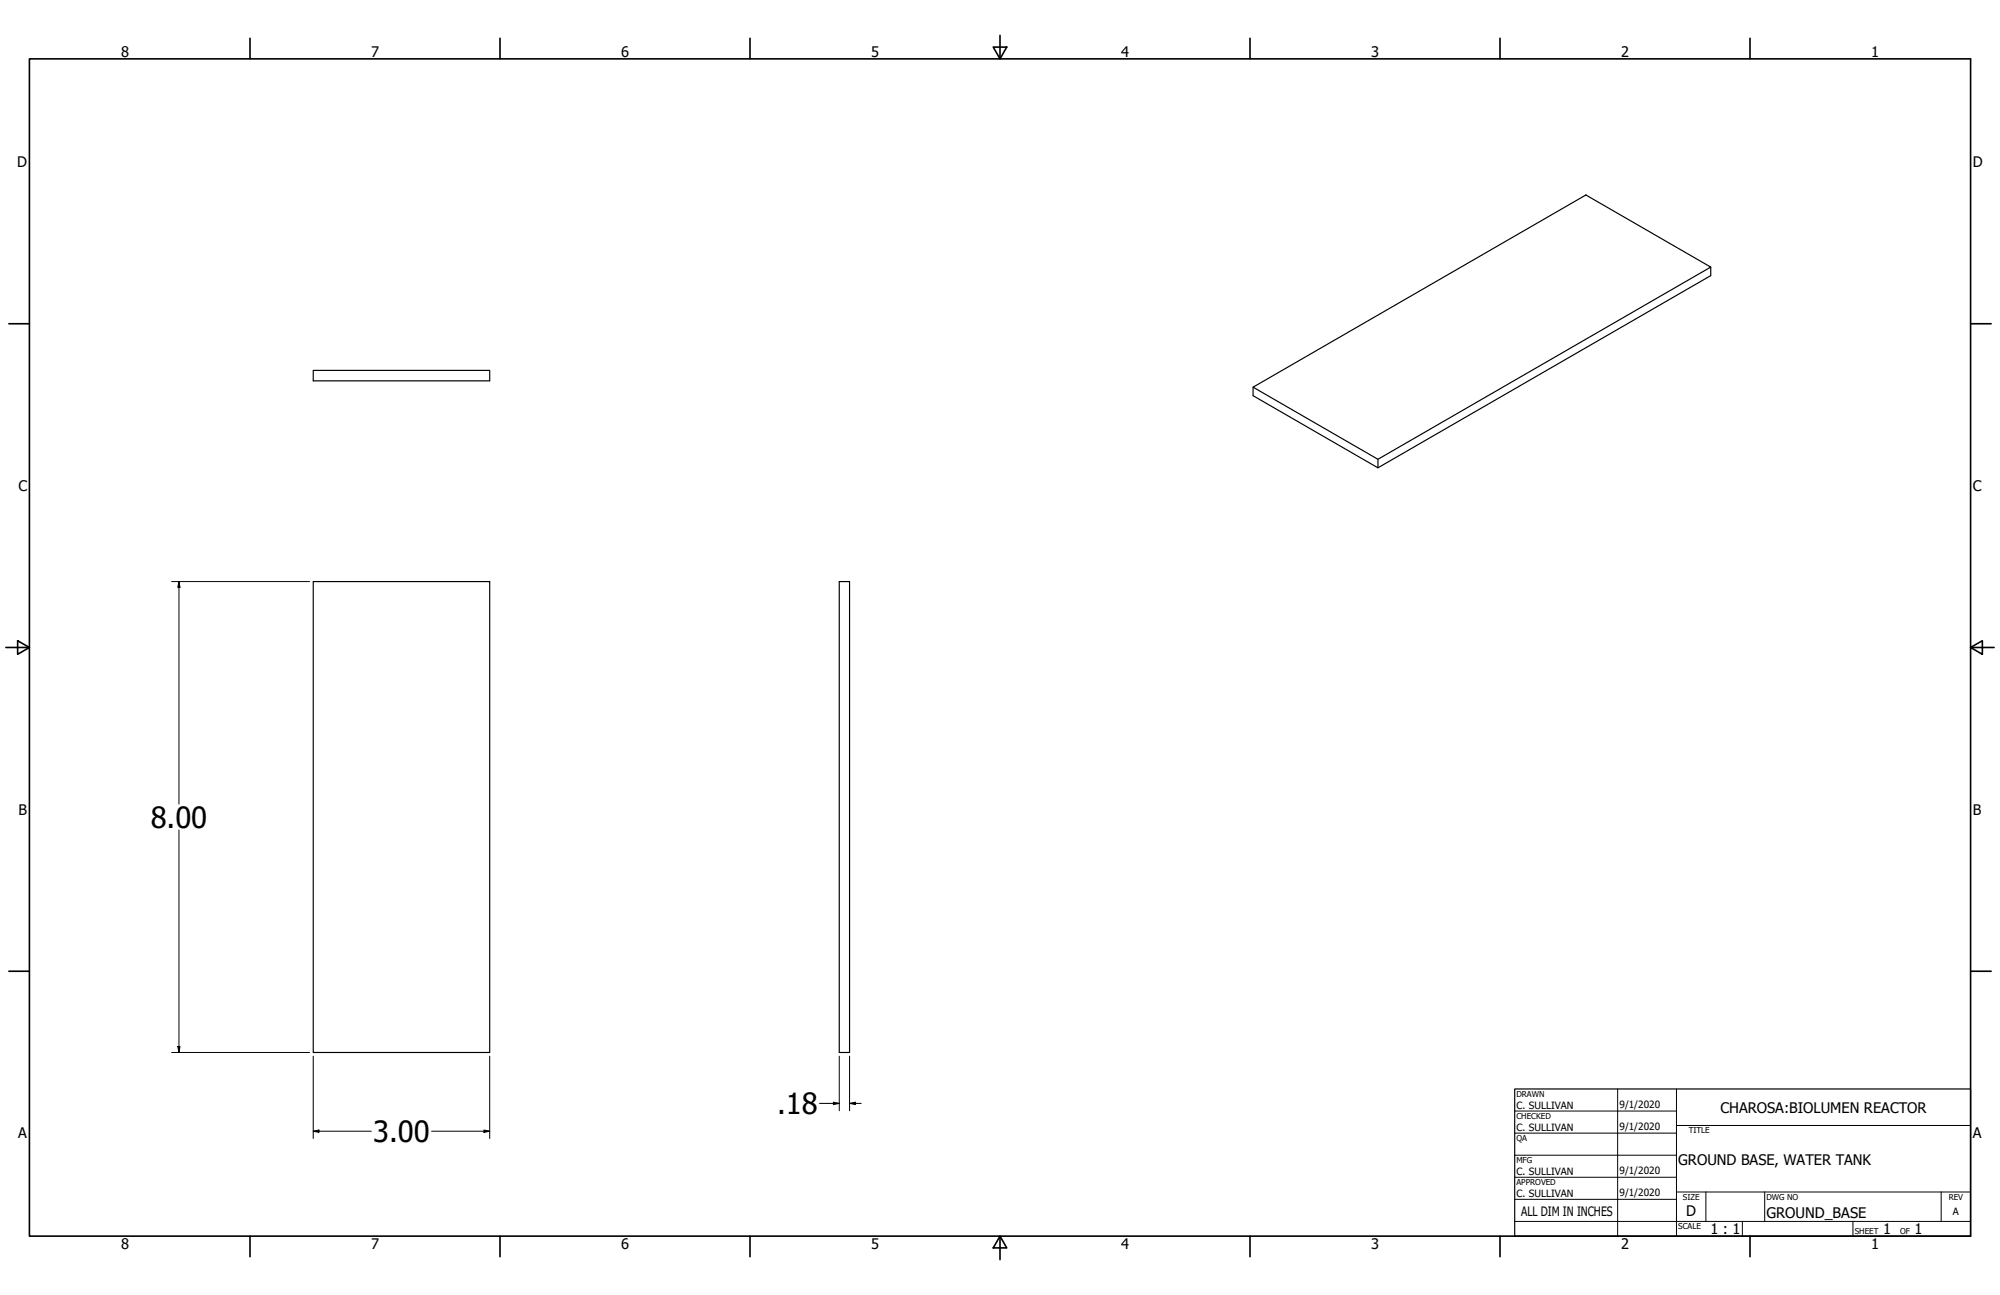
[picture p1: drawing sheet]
<svg xmlns="http://www.w3.org/2000/svg" width="864mm" height="559mm" viewBox="0 0 864 559" stroke-linecap="round" stroke-linejoin="round" font-family="sans-serif">
<!-- layer: Visible (ANSI) -->
<path d="M738.7 115.3v3.6l-143.7 83-53.9-31.1v-3.7M135.3 159.8h76.2v4.5h-76.2zM541.1 167.1l143.7-83 53.9 31.2-143.7 82.9zM595 198.2v3.7M135.3 251h76.2v203.2h-76.2zM362.4 251h4.4v203.2h-4.4z" fill="none" stroke="#000" stroke-width=".51"/>
<!-- layer: Border (ANSI) -->
<g fill="none" stroke="#000" stroke-width=".7">
<path d="M107.9 16.5v8.9M215.9 16.5v8.9M323.8 16.5v8.9M431.8 15.2v10.2M539.8 16.5v8.9M647.7 16.5v8.9M755.6 16.5v8.9M12.7 25.4h838.2v508h-838.2zM428.9 20.3h5.8l-2.9 5.1zM3.8 139.7h8.9M850.9 139.7h8.9M2.5 279.4h10.2"/>
<path d="M7.6 276.5l5.1 2.9-5.1 2.9zM850.9 279.4l5.1-2.9v5.8zM850.9 279.4h10.2M3.8 419.1h8.9M850.9 419.1h8.9M107.9 533.4v8.9M215.9 533.4v8.9M323.8 533.4v8.9M431.8 533.4l2.9 5.1h-5.8zM431.8 533.4v10.2M539.8 533.4v8.9M647.7 533.4v8.9"/>
<path d="M755.6 533.4v8.9"/>
</g>
<!-- layer: Title (ANSI) -->
<g fill="none" stroke="#000" stroke-width=".43">
<path d="M654 479.4h69.9M698.5 469.9v63.5M723.9 469.9v63.5M654 488.9h69.9M654 498.5h69.9M723.9 485.6h127M654 508h69.9M654 517.5h69.9M723.9 514.3h127M736.6 514.3v12.7M762 514.3v12.7M838.2 514.3v12.7"/>
<path d="M654 527h196.9M752.3 527v6.4M800.1 527v6.4"/>
</g>
<path d="M654 469.9h196.9v63.5h-196.9z" fill="none" stroke="#000" stroke-width=".51"/>
<!-- layer: Dimension (ANSI) -->
<g fill="none" stroke="#000" stroke-width=".43">
<path d="M74.1 251h59.6M77.3 251l.4 2.4h-.9zM77.3 251v96M77.3 358.1v96.1M74.1 454.2h59.6M76.8 451.6h.9l-.4 2.6zM135.3 455.7v35.6M211.5 455.7v35.6M362.4 455.7v23.6M366.8 455.7v23.6M353.9 476.1h8.5M359.9 475.6l2.5 .5-2.5 .5z"/>
<path d="M366.8 476.1l2.6-.5v1zM366.8 476.1h5.1M135.3 488.1l2.4-.5v1zM135.3 488.1h25M186.4 488.1h25.1M209 487.6l2.5 .5-2.5 .5z"/>
</g>
<g fill="#000">
<path d="M77.3 251l.4 2.4h-.9z" fill-rule="evenodd"/>
<path d="M76.8 451.6h.9l-.4 2.6z" fill-rule="evenodd"/>
<path d="M359.9 475.6l2.5 .5-2.5 .5z" fill-rule="evenodd"/>
<path d="M366.8 476.1l2.6-.5v1z" fill-rule="evenodd"/>
<path d="M135.3 488.1l2.4-.5v1z" fill-rule="evenodd"/>
<path d="M209 487.6l2.5 .5-2.5 .5z" fill-rule="evenodd"/>
</g>
<g font-size="12.6">
<text x="65.1" y="357.1">8.00</text>
<text x="335.5" y="480.7">.18</text>
<text x="161.2" y="492.7">3.00</text>
</g>
<g font-size="6.3">
<text x="52.3" y="24.4">8</text>
<text x="160.2" y="24.4">7</text>
<text x="268.2" y="24.4">6</text>
<text x="376.1" y="24.4">5</text>
<text x="484.1" y="24.4">4</text>
<text x="592" y="24.4">3</text>
<text x="700" y="24.4">2</text>
<text x="807.9" y="24.4">1</text>
<text x="7.4" y="72.1">D</text>
<text x="851.9" y="72.1">D</text>
<text x="7.9" y="211.9">C</text>
<text x="851.9" y="211.9">C</text>
<text x="8" y="351.5">B</text>
<text x="851.9" y="351.5">B</text>
<text x="742.9" y="480.1">CHAROSA:BIOLUMEN REACTOR</text>
<text x="7.9" y="491.2">A</text>
<text x="851.9" y="491.2">A</text>
<text x="724.7" y="502.9">GROUND BASE, WATER TANK</text>
<text x="728.1" y="524.9">D</text>
<text x="762.8" y="525.4">GROUND_BASE</text>
<text x="738.6" y="532.6">1 : 1</text>
<text x="813.1" y="532.6">1</text>
<text x="826.7" y="532.6">1</text>
<text x="52.3" y="539.1">8</text>
<text x="160.2" y="539">7</text>
<text x="268.2" y="539.1">6</text>
<text x="376.1" y="539">5</text>
<text x="484.1" y="539">4</text>
<text x="592" y="539.1">3</text>
<text x="700" y="539.1">2</text>
<text x="807.9" y="539">1</text>
</g>
<text font-size="5.6" x="656.8" y="524.8">ALL DIM IN INCHES</text>
<g font-size="4.3">
<text x="654.8" y="478.6">C. SULLIVAN</text>
<text x="699.3" y="478">9/1/2020</text>
<text x="654.8" y="488.1">C. SULLIVAN</text>
<text x="699.3" y="487.5">9/1/2020</text>
<text x="654.8" y="507.2">C. SULLIVAN</text>
<text x="699.3" y="506.5">9/1/2020</text>
<text x="654.8" y="516.7">C. SULLIVAN</text>
<text x="699.3" y="516.1">9/1/2020</text>
<text x="843.2" y="524.2">A</text>
</g>
<g font-size="3.5">
<text x="654.8" y="473.2">DRAWN</text>
<text x="654.8" y="482.8">CHECKED</text>
<text x="729.2" y="488.9">TITLE</text>
<text x="654.8" y="492.3">QA</text>
<text x="654.8" y="501.8">MFG</text>
<text x="654.8" y="511.4">APPROVED</text>
<text x="726.7" y="517.7">SIZE</text>
<text x="762.8" y="517.7">DWG NO</text>
<text x="841.4" y="517.7">REV</text>
<text x="724.7" y="530.4">SCALE</text>
<text x="800.9" y="532.6">SHEET</text>
<text x="820.4" y="532.6">OF</text>
</g>
</svg>
